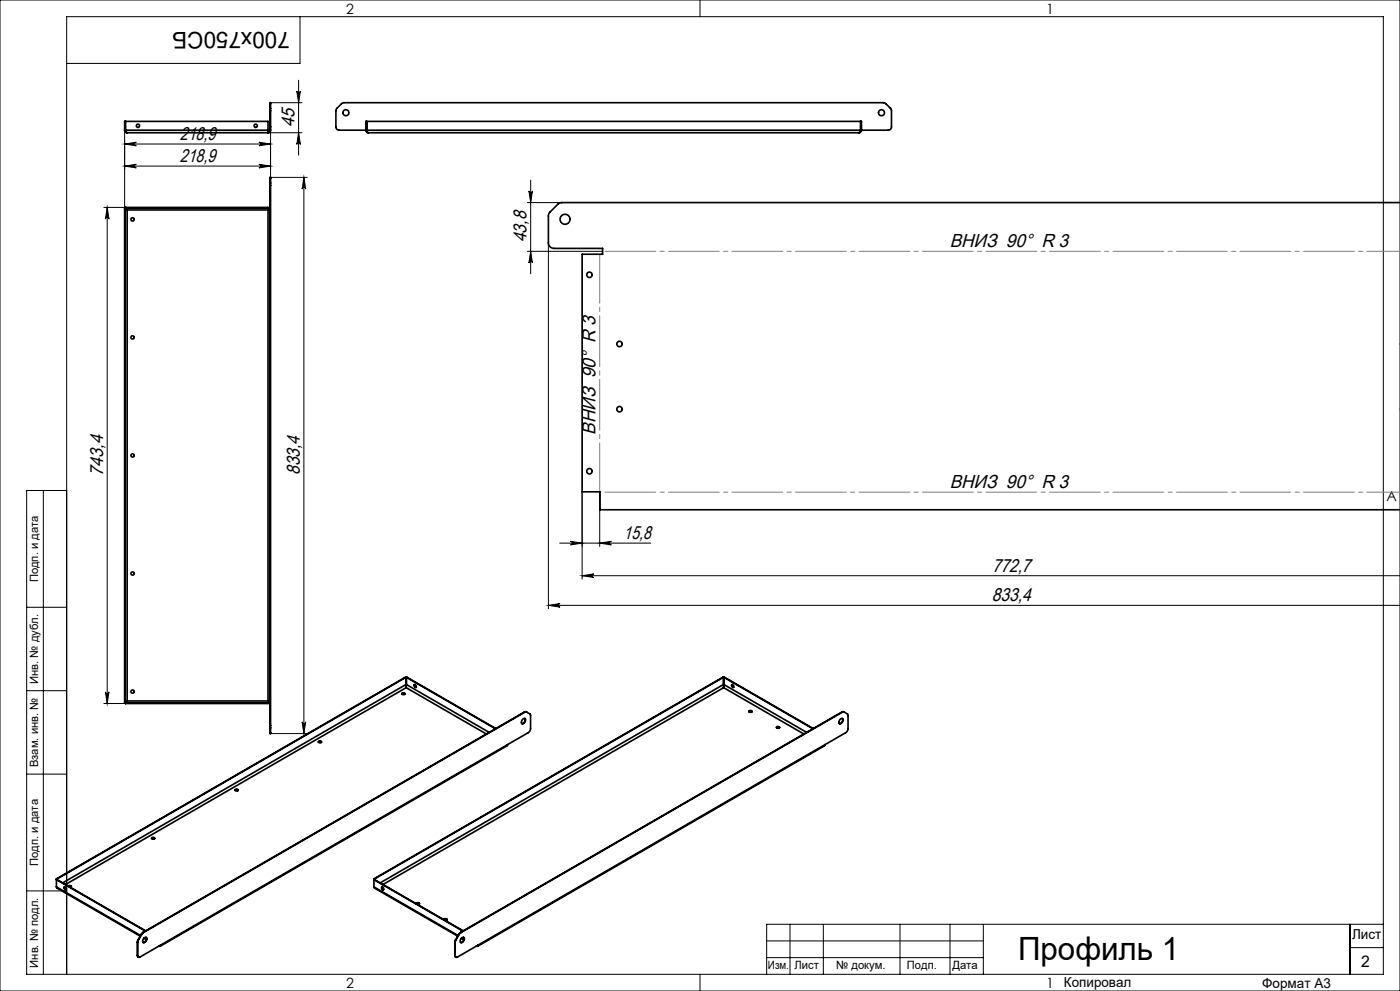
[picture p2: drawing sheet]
<svg xmlns="http://www.w3.org/2000/svg" width="420mm" height="297mm" viewBox="0 0 420 297" stroke-linecap="round" stroke-linejoin="round" font-family="sans-serif">
<g fill="none" stroke="#000" stroke-width=".3">
<path d="M0 0h420v297h-420zM90 5v14h-70M210 0v5M37.4 39v23.5M80.4 39.8h10.2M81.2 38v16.9M81.2 30.8h9.4M89 27.3a.54 .54 0 0 0 .6 .5 .54 .54 0 0 0 .5-.5l-.5 3.5zM89.6 39.8l.5 3.5a.54 .54 0 0 0-.5-.5 .54 .54 0 0 0-.6 .5zM89.6 24v22.5M37.4 49.8l3.5-.6a.54 .54 0 0 0-.5 .6 .54 .54 0 0 0 .5 .5zM37.4 49.8h43.8"/>
<path d="M37.4 43.2h43.8M37.4 43.2l3.5-.6a.54 .54 0 0 0-.5 .6 .54 .54 0 0 0 .5 .5zM77.7 42.6l3.5 .6-3.5 .5a.54 .54 0 0 0 .5-.5 .54 .54 0 0 0-.5-.6zM77.7 49.2l3.5 .6-3.5 .5a.54 .54 0 0 0 .5-.5 .54 .54 0 0 0-.5-.6zM81.2 53.2h11M91.2 53.2v166.6M91.2 53.2l.5 3.5a.54 .54 0 0 0-.5-.5 .54 .54 0 0 0-.6 .5zM158.7 57.2a.54 .54 0 0 0 .5 .5 .54 .54 0 0 0 .5-.5l-.5 3.5zM159.2 54v28.1M31.2 62.2h6.5M32.2 62.2l.5 3.5a.54 .54 0 0 0-.5-.5 .54 .54 0 0 0-.6 .5zM32.2 62.2v148.6"/>
<path d="M158.2 75.3h22.6M158.2 60.7h10.3M159.2 75.3l.5 3.5a.54 .54 0 0 0-.5-.5 .54 .54 0 0 0-.5 .5zM164.5 72.8v109.6M13 147v145M20 147h-12v145h407v-287h-395v287M174.6 147.4v26.1M179.9 147.4v16.4M167.9 162.8h27.3M171.1 162.2l3.5 .6-3.5 .5a.54 .54 0 0 0 .6-.5 .54 .54 0 0 0-.6-.6zM174.6 172.5h245.4M174.6 172.5l3.5-.5a.54 .54 0 0 0-.5 .5 .54 .54 0 0 0 .5 .6z"/>
<path d="M179.9 162.8l3.5-.6a.54 .54 0 0 0-.5 .6 .54 .54 0 0 0 .5 .5zM8 182h12M164.5 181.4l3.5-.5a.54 .54 0 0 0-.5 .5 .54 .54 0 0 0 .5 .6zM164.5 181.4h255.5M8 207h12M31.2 210.8h6.5M31.6 207.3a.54 .54 0 0 0 .6 .6 .54 .54 0 0 0 .5-.6l-.5 3.5zM81.2 219.8h11M90.6 216.3a.54 .54 0 0 0 .6 .6 .54 .54 0 0 0 .5-.6l-.5 3.5zM8 232h12M8 267h12M237 277v15"/>
<path d="M247 277v15M270 277v15M285 277v15M295 277v15M405 277v15M415 277h-185v15M210 292v5M230 287h65M230 282h65M405 284h10"/>
</g>
<path d="M420 147.5h-240" fill="none" stroke="#808080" stroke-width=".3" stroke-dasharray="15.2 1.3 1.3 1.3" stroke-dashoffset="-1.5"/>
<path d="M179.9 147.4v-71.2" fill="none" stroke="#808080" stroke-width=".3" stroke-dasharray="15.2 1.3 1.3 1.3" stroke-dashoffset=".6"/>
<path d="M180.8 75.3h239.2" fill="none" stroke="#808080" stroke-width=".3" stroke-dasharray="15.2 1.3 1.3 1.3" stroke-dashoffset="-.7"/>
<g fill="#000">
<path d="M37.4 43.2l3.5-.6a.54 .54 0 0 0-.5 .6 .54 .54 0 0 0 .5 .5zM77.7 42.6l3.5 .6-3.5 .5a.54 .54 0 0 0 .5-.5 .54 .54 0 0 0-.5-.6z"/>
<path d="M77.7 49.2l3.5 .6-3.5 .5a.54 .54 0 0 0 .5-.5 .54 .54 0 0 0-.5-.6zM37.4 49.8l3.5-.6a.54 .54 0 0 0-.5 .6 .54 .54 0 0 0 .5 .5z"/>
<path d="M89.6 39.8l.5 3.5a.54 .54 0 0 0-.5-.5 .54 .54 0 0 0-.6 .5zM89 27.3a.54 .54 0 0 0 .6 .5 .54 .54 0 0 0 .5-.5l-.5 3.5zM90.6 216.3a.54 .54 0 0 0 .6 .6 .54 .54 0 0 0 .5-.6l-.5 3.5zM91.2 53.2l.5 3.5a.54 .54 0 0 0-.5-.5 .54 .54 0 0 0-.6 .5zM159.2 75.3l.5 3.5a.54 .54 0 0 0-.5-.5 .54 .54 0 0 0-.5 .5zM158.7 57.2a.54 .54 0 0 0 .5 .5 .54 .54 0 0 0 .5-.5l-.5 3.5z"/>
<path d="M32.2 62.2l.5 3.5a.54 .54 0 0 0-.5-.5 .54 .54 0 0 0-.6 .5zM31.6 207.3a.54 .54 0 0 0 .6 .6 .54 .54 0 0 0 .5-.6l-.5 3.5z"/>
<path d="M174.6 172.5l3.5-.5a.54 .54 0 0 0-.5 .5 .54 .54 0 0 0 .5 .6zM420 172v1.1zM164.5 181.4l3.5-.5a.54 .54 0 0 0-.5 .5 .54 .54 0 0 0 .5 .6zM420 180.9v1.1z"/>
<path d="M179.9 162.8l3.5-.6a.54 .54 0 0 0-.5 .6 .54 .54 0 0 0 .5 .5zM171.1 162.2l3.5 .6-3.5 .5a.54 .54 0 0 0 .6-.5 .54 .54 0 0 0-.6-.6z"/>
<circle cx="37.7" cy="39" r=".25"/>
</g>
<g fill="none" stroke="#000" stroke-width=".5">
<path d="M37.4 39l.2 .6 .5 .2M37.4 39h.1M37.4 39v-2.6h.1v2.6M37.5 39l.2 .4M37.7 39l.1 .6 .3 .2M37.7 39h42.7M37.7 39v-2.6h42.7v2.6M38.1 39.8h42.3M80.4 39v.8M81 38v1M81 32.5v.7M81 31.1v-.3l.2 .3"/>
<path d="M81 39l-.2 .4-.4 .2M81 38h.2M81 31.1v1.4M81 33.2v4.8M81 33.2h.2M81 39h.2M81 32.5h.2M81 31.1h.2M81.2 38v1M81.2 32.5v.7M81.2 39l-.3 .6-.5 .2M81.2 31.1v1.4"/>
<path d="M81.2 33.2v4.8M102.5 31.1l.7-.3h161.8l.7 .2 1.7 1.9v5.1a1 1 0 0 1-1 1h-164.6a1 1 0 0 1-1-1v-5zM110.1 39.4l-.2-3h-.1v2.8l.2 .4 .5 .2M110.5 39.8l-.4-.5v-2.9h148v3l-.4 .4M110.5 39.8h147.2M258.1 39.4l.2-3h.1v2.8l-.7 .6M81 54.9v.7M81 53.5v-.3l.2 .3M81 53.5v1.4M81 55.6v161.8M81 55.6h.2M81 54.9h.2"/>
<path d="M81 53.5h.2M81.2 54.9v.7M81.2 53.5v1.4M81.2 55.6v161.8M37.4 62.5h.2M37.5 62.5h-.1v148h.1M37.5 62.5v148M37.6 62.5l.5 .4M37.7 62.2l.4 .7M37.7 62.2h.1M37.7 62.2h42.7v.1h-42.7zM38.1 62.9h42.3"/>
<path d="M38.1 62.9v147.2M80.4 62.3v.6M80.4 62.9h.6M80.4 62.9v147.2M420 60.7h-251.5l-1 .4-2.5 2.5-.4 .7-.1 8.5a1.67 1.67 0 0 0 1.7 1.6h14.6v1.8h-6.2v71.2h5.4v5.4h240M37.4 210.5h.2M37.7 210.8h.1M37.7 210.7h42.7v.1h-42.7zM38.1 210.1l-.4 .7M38.1 210.1l-.5 .4M38.1 210.1h42.3M80.4 210.1v.6"/>
<path d="M80.4 210.1h.6M81 217.4v.7M81 219.6v.2l.2-.2M81 218.1v1.5M81 217.4h.2M81 218.1h.2M81 219.6h.2M81.2 217.4v.7M81.2 218.1v1.5M120.5 208l.5-.2 .5 .2M120.5 207.8a.43 .43 0 0 1 .6-.2 .43 .43 0 0 1 .2 .5l-.5 .1zM121.7 205.2l.1 .9"/>
<path d="M121.7 203l-104.7 60.5M121.7 203v2.2M121.7 205.2l-102.9 59.4M121.7 203l-104.8 60.4M121.8 206.1l-102.1 59M121.8 206.1l24.1 13.9M121.9 205.2l-.1 .9M121.9 203l26.8 15.3M121.9 203v2.2M121.9 203l26.7 15.4M121.9 205.2l24.9 14.3M124.3 205.2a.43 .43 0 0 1 .6 .3 .43 .43 0 0 1-.3 .5l-.4-.4z"/>
<path d="M124.4 205.2v.5l.5 .3M156.8 215.6a.52 .52 0 0 1 .8-.2 .52 .52 0 0 1 0 .8 .6 .6 0 0 1-.5 .7 .6 .6 0 0 1-.7-.4zM157.3 213.4l.5-.1 1.3 .9 .1 4.2-.2 .7-.5 .5-6.2 3.6M157.3 213.4h.2M157.3 213.4l-114.4 66M157.4 215.3a1.1 1.1 0 0 1-.9 1.6M157.5 213.4l-114.5 66.1M158 213.4h-.5M217 205.2l.1 .9M217 203l-104.7 60.5M217 203v2.2M217 205.2l-102.9 59.4"/>
<path d="M217 203l-104.8 60.4M217.1 206.1l-102.2 59M217.1 206.1l24 13.9M217.2 205.2l-.1 .9M217.2 203l26.8 15.3M217.2 203v2.2M217.2 203l26.7 15.4M217.2 205.2l24.8 14.3M219.6 205.2a.43 .43 0 0 1 .5 .3 .43 .43 0 0 1-.3 .5l-.3-.4zM219.6 205.2l.1 .5 .4 .3M224.7 213.3l.4-.2 .5 .2M224.7 213.1a.43 .43 0 0 1 .5-.2 .43 .43 0 0 1 .3 .5l-.6 .1z"/>
<path d="M232.9 218.1l.5-.3 .5 .3M233 217.9a.43 .43 0 0 1 .5-.2 .43 .43 0 0 1 .3 .5l-.6 .1zM252 215.6a.52 .52 0 0 1 .8-.2 .52 .52 0 0 1 0 .8 .6 .6 0 0 1-.4 .7 .6 .6 0 0 1-.7-.4zM252.6 213.4l.4-.1 1.4 .9v4.2l-.2 .7-.5 .5-6.2 3.6M252.6 213.4h.1M252.6 213.4l-114.5 66M252.7 215.3a1.1 1.1 0 0 1-.9 1.6M252.7 213.4l-114.4 66.1M253.2 213.4h-.5M70.5 236.9l.5-.3 .4 .3M70.5 236.7a.43 .43 0 0 1 .6-.2 .43 .43 0 0 1 .2 .5h-.5zM95.5 222.4l.5-.2 .5 .2"/>
<path d="M95.5 222.2a.43 .43 0 0 1 .6-.2 .43 .43 0 0 1 .2 .5h-.7zM152.3 223.2l-.2 .3-104 60.1M152.3 223.2l-104.1 60M247.5 223.2l-.1 .3-104.1 60.1M247.5 223.2l-104 60M45.5 251.3l.4-.2 .5 .2M45.5 251.1a.43 .43 0 0 1 .5-.2 .43 .43 0 0 1 .3 .5l-.5 .1zM16.9 265.8l.2 .4 25 14.4M16.9 265.8l25.3 14.6M16.9 263.4v2.4M16.9 263.4l.1 .1M17 263.6l26.6 15.4"/>
<path d="M17 263.6l26.7 15.4M17 263.5v.1M19.3 265.8a.43 .43 0 0 1 .5 .3 .43 .43 0 0 1-.3 .5l-.3-.4zM19.4 265.8v.5l.4 .3M20.5 265.6a.43 .43 0 0 1 .5-.2 .43 .43 0 0 1 .3 .5h-.2M20.6 265.6l.5-.1 .3 .2M42.4 280h.1M42.4 280l-1 1.7M42.9 279.4l-.5 .6M42.9 279.4l.1 .1M43 279.5l-.5 .5M112.2 265.8l.2 .4 24.9 14.4"/>
<path d="M112.2 265.8l25.2 14.6M112.2 263.4v2.4M112.2 263.4l.1 .1M112.3 263.6l26.5 15.4M112.3 263.6l26.7 15.4M112.3 263.5v.1M114.5 265.8a.43 .43 0 0 1 .6 .3 .43 .43 0 0 1-.3 .5l-.3-.4zM114.6 265.8l.1 .5 .4 .3M125.8 270.9l-.4-.3-.5 .2a.48 .48 0 0 1 .5-.3 .48 .48 0 0 1 .4 .4l-.5 .2M134.1 275.6l-.4-.2-.5 .2a.49 .49 0 0 1 .5-.3 .49 .49 0 0 1 .4 .4l-.5 .2M137.6 280h.2M137.6 280l-1 1.7"/>
<path d="M138.1 279.4l-.5 .6M138.1 279.4l.2 .1M138.3 279.5l-.5 .5M41.2 286.3l.3 .6M41.2 282.4l.1 .1M41.2 286.3l.1 .1M41.2 282.4v3.9M41.3 282.5v3.9M41.4 281.7l-.2 .7M41.4 281.7l.1 .1M41.5 281.8l-.2 .7M42.5 280l-1 1.8"/>
<path d="M43.2 281.2l.7 .4M43.2 281.2a.52 .52 0 0 1 .8-.2 .52 .52 0 0 1 0 .8 .6 .6 0 0 1-.5 .7 .6 .6 0 0 1-.7-.4zM43.3 281l.6 .4M43.8 280.9a1.1 1.1 0 0 1-.9 1.6M47.7 283.5h.1M48.1 283.3l-.3 .2M48.2 283.2l-6.2 3.6a.43 .43 0 0 1-.5 .1 .43 .43 0 0 1-.2-.5M48.2 283.2l-.1 .4-.4-.1M136.4 286.3l.4 .6M136.4 282.4l.2 .1M136.4 286.3l.2 .1M136.4 282.4v3.9"/>
<path d="M136.6 282.5v3.9M136.6 281.7l-.2 .7M136.6 281.7l.2 .1M136.8 281.8l-.2 .7M137.8 280l-1 1.8M138.4 281.2l.7 .4M138.4 281.2a.52 .52 0 0 1 .8-.2 .52 .52 0 0 1 0 .8 .6 .6 0 0 1-.4 .7 .6 .6 0 0 1-.8-.4zM138.6 281l.6 .4M139.1 280.9a1.1 1.1 0 0 1-.9 1.6M142.9 283.5h.1M143.3 283.3l-.2 .2M143.5 283.2l-6.2 3.6a.43 .43 0 0 1-.5 .1 .43 .43 0 0 1-.2-.5"/>
<path d="M143.5 283.2l-.2 .4-.4-.1"/>
<circle cx="41.4" cy="37.7" r=".49"/>
<circle cx="76.7" cy="37.7" r=".49"/>
<circle cx="103.8" cy="33.8" r=".9"/>
<circle cx="264.4" cy="33.8" r=".9"/>
<circle cx="39.8" cy="65.7" r=".49"/>
<circle cx="169.5" cy="65.7" r="1.5"/>
<circle cx="176.8" cy="82.4" r=".82"/>
<circle cx="39.8" cy="101.1" r=".49"/>
<circle cx="185.9" cy="103.1" r=".82"/>
<circle cx="39.8" cy="136.5" r=".49"/>
<circle cx="185.9" cy="122.6" r=".82"/>
<circle cx="176.8" cy="141.2" r=".82"/>
<circle cx="39.8" cy="171.9" r=".49"/>
<circle cx="39.8" cy="207.3" r=".49"/>
</g>
<text font-size="9.6" x="305.4" y="287.8">Профиль 1</text>
<text font-size="6.9" x="86.9" y="9.4" transform="rotate(-180 86.9 9.4)">700x750СБ</text>
<g font-size="5.6">
<text x="53.9" y="41.9">218,9</text>
<text x="88.3" y="38" transform="rotate(-90 88.3 38)">45</text>
<text x="53.9" y="48.5">218,9</text>
<text x="158" y="72.6" transform="rotate(-90 158 72.6)">43,8</text>
<text x="284.9" y="74.1">ВНИЗ 90° R 3</text>
<text x="178.6" y="130.3" transform="rotate(-90 178.6 130.3)">ВНИЗ 90° R 3</text>
<text x="30.9" y="142.6" transform="rotate(-90 30.9 142.6)">743,4</text>
<text x="89.9" y="142.4" transform="rotate(-90 89.9 142.4)">833,4</text>
<text x="284.9" y="146.2">ВНИЗ 90° R 3</text>
<text x="187.1" y="161.5">15,8</text>
<text x="297.7" y="171.3">772,7</text>
<text x="297.5" y="180.2">833,4</text>
</g>
<text font-size="4.8" x="408.3" y="289.7">2</text>
<g font-size="4.2">
<text x="103.8" y="4.2">2</text>
<text x="313.8" y="4.2">1</text>
<text x="415.9" y="150.2">A</text>
<text x="103.8" y="296.2">2</text>
<text x="313.8" y="296.2">1</text>
</g>
<g font-size="4.1">
<text x="405.6" y="281.5">Лист</text>
<text x="319.2" y="295.9">Копировал</text>
<text x="378.7" y="296">Формат А3</text>
</g>
<g font-size="3.4">
<text x="11.4" y="174.5" transform="rotate(-90 11.4 174.5)">Подп. и дата</text>
<text x="11.4" y="205" transform="rotate(-90 11.4 205)">Инв. № дубл.</text>
<text x="11.4" y="229.9" transform="rotate(-90 11.4 229.9)">Взам. инв. №</text>
<text x="11.4" y="259.5" transform="rotate(-90 11.4 259.5)">Подп. и дата</text>
<text x="11.4" y="290" transform="rotate(-90 11.4 290)">Инв. № подл.</text>
<text x="230.4" y="290.4">Изм.</text>
<text x="238.3" y="290.4">Лист</text>
<text x="250.9" y="290.4">№ докум.</text>
<text x="272.1" y="290.4">Подп.</text>
<text x="285.7" y="290.5">Дата</text>
</g>
</svg>
